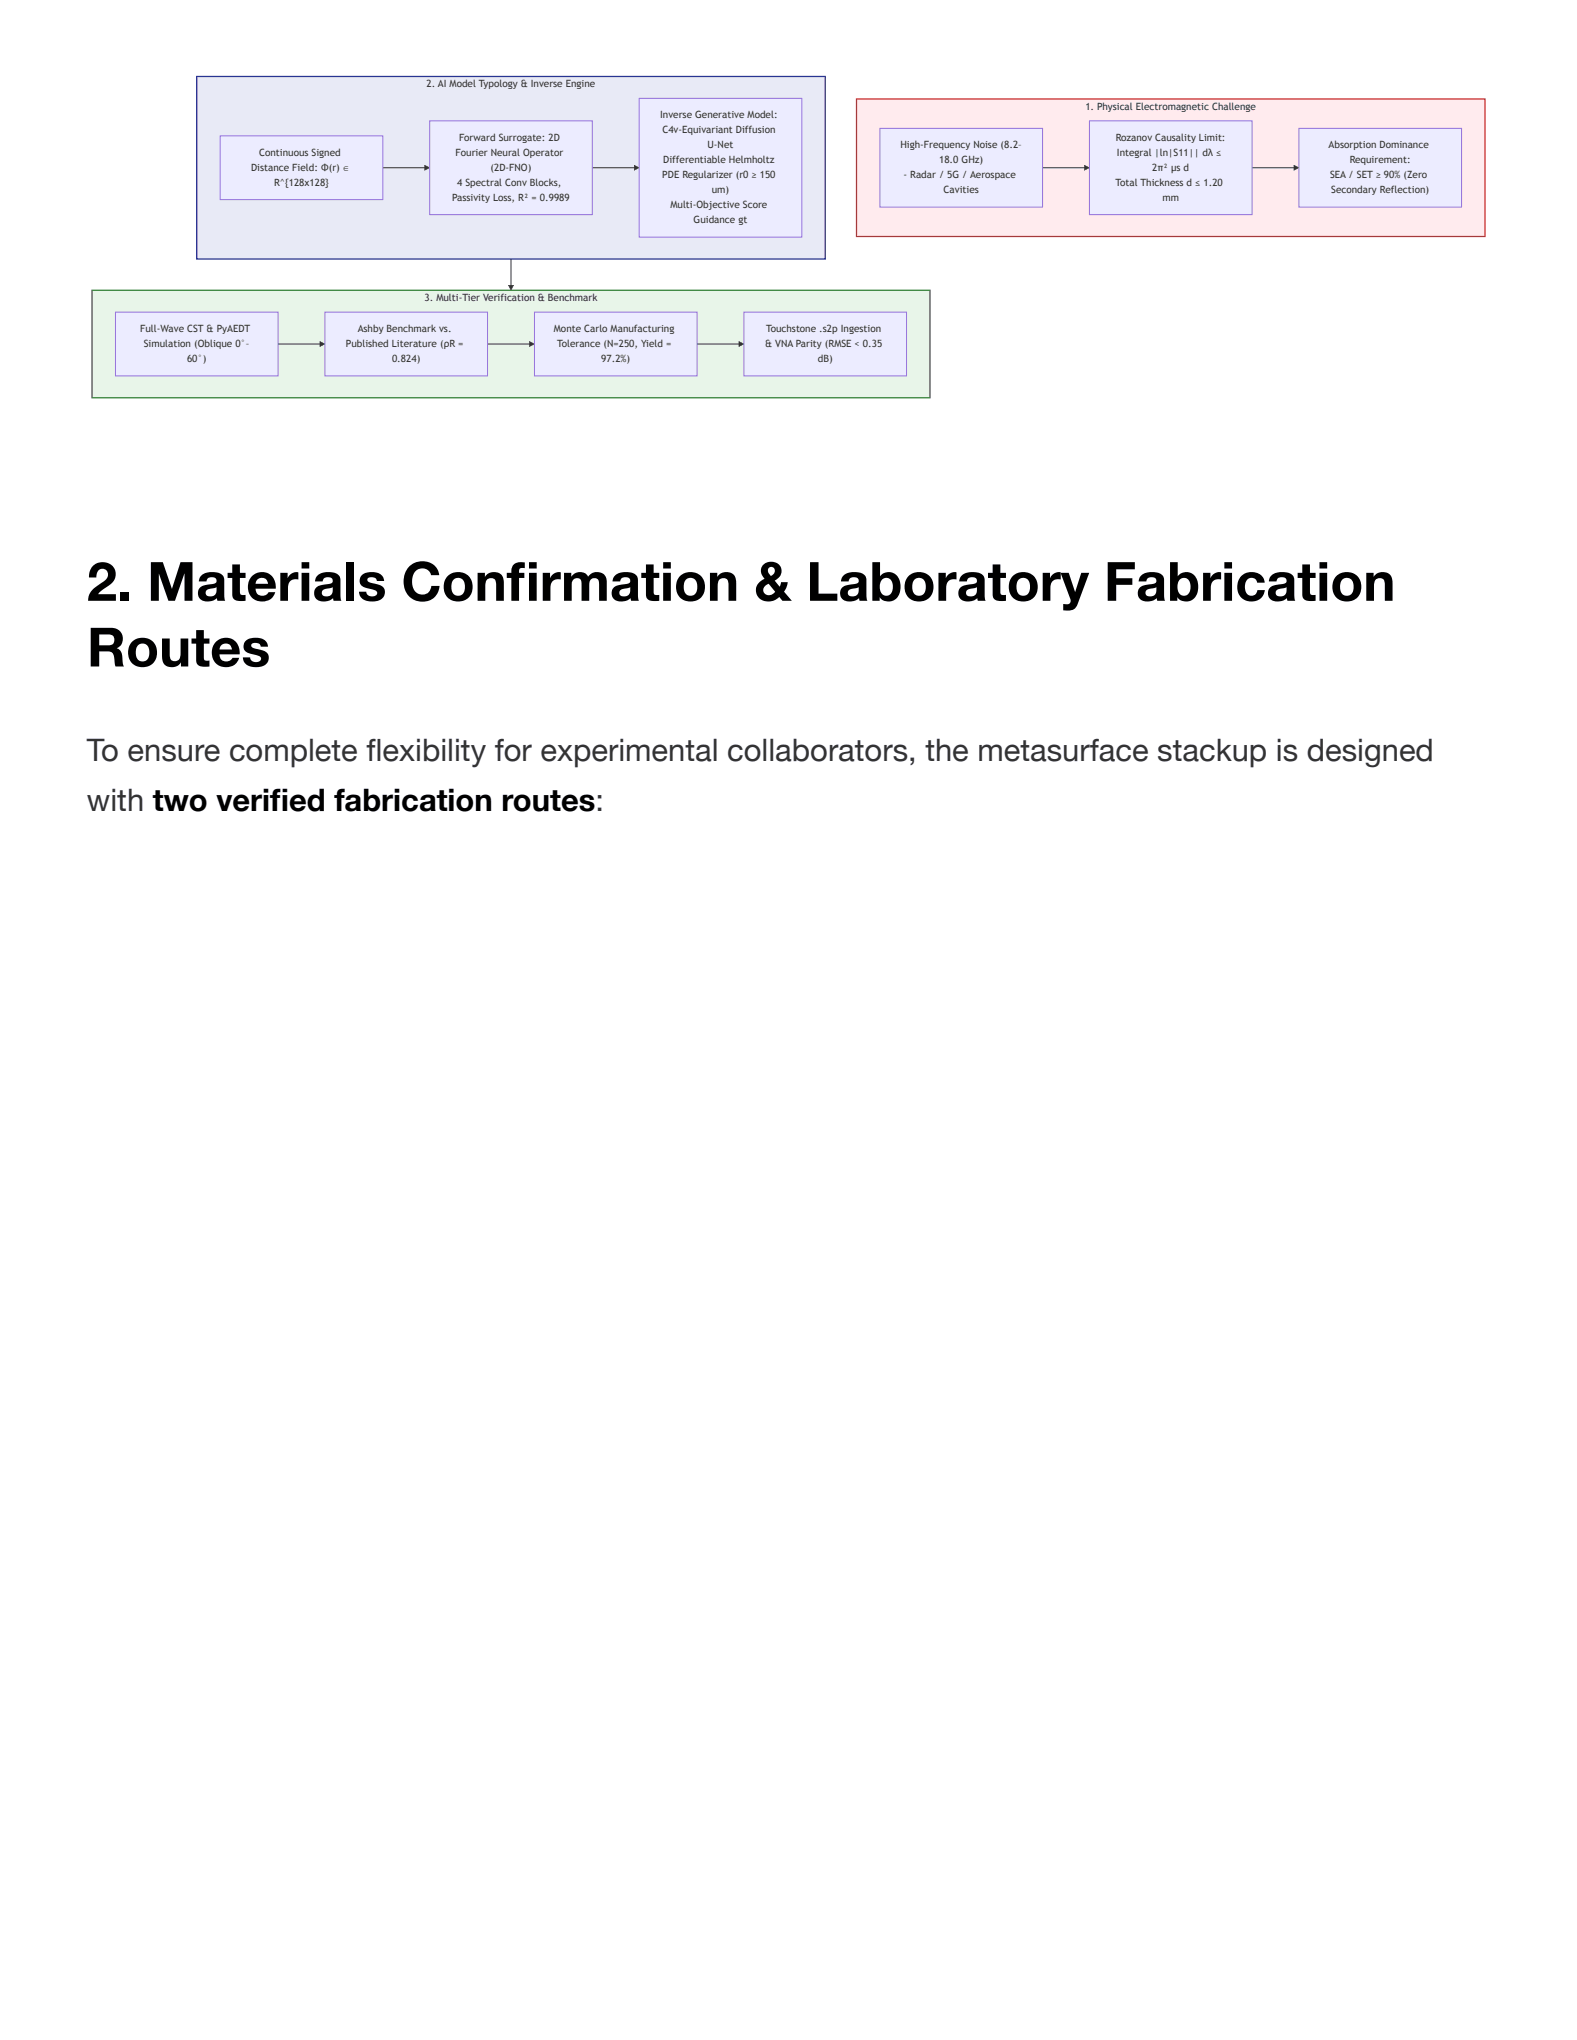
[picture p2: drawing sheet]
<svg xmlns="http://www.w3.org/2000/svg" width="216mm" height="279mm" viewBox="0 0 216 279" stroke-linecap="round" stroke-linejoin="round" font-family="sans-serif">
<path d="M70 35.5v3.9" fill="none" stroke="#333" stroke-width=".14"/>
<g fill="#333">
<path d="M69.6 39.1h.7l-.3 .7z"/>
<path d="M70.2 39.1l.1 .1zM70.2 39.2v.1zM70.2 39.2v.1zM70.1 39.3l.1 .1zM70.1 39.4v.1zM70.1 39.4v.1zM70.1 39.5v.1zM70 39.5l.1 .1zM70 39.6v.1zM70 39.7v.1zM69.9 39.7l.1 .1zM69.9 39.7h.1zM69.8 39.6h.1zM69.8 39.5l.1 .1zM69.8 39.5h.1zM69.7 39.4h.1zM69.7 39.4h.1zM69.7 39.3h.1zM69.7 39.2v.1zM69.6 39.2h.1zM69.6 39.1h.1zM69.6 39l.1 .1zM69.7 39v.1zM69.7 39l.1 .1zM69.8 39l.1 .1zM69.9 39v.1zM69.9 39l.1 .1zM70 39l.1 .1zM70.1 39v.1zM70.1 39l.1 .1zM70.2 39l.1 .1zM70.3 39h.1l-.1 .1z"/>
</g>
<path d="M12.6 39.8h114.7v14.7h-114.7z" fill="#e8f5e9"/>
<path d="M12.6 39.8h114.7v14.7h-114.7z" fill="none" stroke="#2e7d32" stroke-width=".17"/>
<path d="M38.1 47.1h6" fill="none" stroke="#333" stroke-width=".14"/>
<g fill="#333">
<path d="M43.8 46.8l.7 .3-.7 .4z"/>
<path d="M43.9 46.8v.1zM43.9 46.8l.1 .1zM44 46.8v.1zM44.1 46.9v.1zM44.1 46.9l.1 .1zM44.2 46.9v.1zM44.2 47l.1 .1zM44.3 47v.1zM44.4 47v.1zM44.4 47.1h.1zM44.4 47.1h.1zM44.4 47.1l.1 .1zM44.3 47.2h.1zM44.2 47.2h.1zM44.2 47.2l.1 .1zM44.1 47.3h.1zM44 47.3l.1 .1zM43.9 47.4h.1zM43.9 47.4h.1zM43.8 47.4h.1zM43.8 47.4v.1zM43.8 47.3v.1zM43.8 47.2v.1zM43.8 47.1v.1zM43.8 47v.1zM43.8 46.9v.1zM43.8 46.8v.1zM43.8 46.7v.1z"/>
</g>
<path d="M66.7 47.1h6.1" fill="none" stroke="#333" stroke-width=".14"/>
<g fill="#333">
<path d="M72.5 46.8l.7 .3-.7 .4z"/>
<path d="M72.6 46.8v.1zM72.6 46.8l.1 .1zM72.7 46.8v.1zM72.7 46.9l.1 .1zM72.8 46.9v.1zM72.9 46.9v.1zM72.9 47l.1 .1zM73 47v.1zM73.1 47v.1zM73.1 47.1h.1zM73 47.1l.1 .1zM73 47.2h.1zM72.9 47.2h.1zM72.9 47.2l.1 .1zM72.8 47.3h.1zM72.7 47.3h.1zM72.7 47.3l.1 .1zM72.6 47.4h.1zM72.5 47.4h.1zM72.4 47.4l.1 .1h-.1zM72.4 47.3l.1 .1zM72.4 47.3h.1zM72.4 47.2l.1 .1zM72.4 47.1l.1 .1zM72.4 47.1h.1zM72.4 47l.1 .1zM72.4 46.9l.1 .1zM72.4 46.9h.1zM72.4 46.8l.1 .1zM72.4 46.7l.1 .1z"/>
</g>
<path d="M95.4 47.1h6.1" fill="none" stroke="#333" stroke-width=".14"/>
<g fill="#333">
<path d="M101.2 46.8l.6 .3-.6 .4z"/>
<path d="M101.2 46.8l.1 .1zM101.3 46.8v.1zM101.4 46.8v.1zM101.4 46.9l.1 .1zM101.5 46.9v.1zM101.5 46.9l.1 .1zM101.6 47v.1zM101.7 47v.1zM101.7 47l.1 .1zM101.8 47.1h.1zM101.7 47.1l.1 .1zM101.7 47.2h.1zM101.6 47.2h.1zM101.5 47.2l.1 .1zM101.5 47.3h.1zM101.4 47.3h.1zM101.4 47.3v.1zM101.3 47.4h.1zM101.2 47.4h.1zM101.2 47.4h.1zM101.1 47.4l.1 .1h-.1zM101.1 47.3l.1 .1zM101.1 47.3h.1zM101.1 47.2l.1 .1zM101.1 47.1l.1 .1zM101.1 47.1h.1zM101.1 47l.1 .1zM101.1 46.9l.1 .1zM101.1 46.9h.1zM101.1 46.8l.1 .1zM101.1 46.7l.1 .1z"/>
</g>
<path d="M15.8 42.8h22.3v8.7h-22.3z" fill="#ececff"/>
<path d="M15.8 42.8h22.3v8.7h-22.3z" fill="none" stroke="#9370db" stroke-width=".14"/>
<path d="M44.5 42.8h22.2v8.7h-22.2z" fill="#ececff"/>
<path d="M44.5 42.8h22.2v8.7h-22.2z" fill="none" stroke="#9370db" stroke-width=".14"/>
<path d="M73.2 42.8h22.2v8.7h-22.2z" fill="#ececff"/>
<path d="M73.2 42.8h22.2v8.7h-22.2z" fill="none" stroke="#9370db" stroke-width=".14"/>
<path d="M101.8 42.8h22.3v8.7h-22.3z" fill="#ececff"/>
<path d="M101.8 42.8h22.3v8.7h-22.3z" fill="none" stroke="#9370db" stroke-width=".14"/>
<path d="M26.9 10.5h86.1v25h-86.1z" fill="#e8eaf6"/>
<path d="M26.9 10.5h86.1v25h-86.1z" fill="none" stroke="#283593" stroke-width=".17"/>
<path d="M52.4 23h6.1" fill="none" stroke="#333" stroke-width=".14"/>
<g fill="#333">
<path d="M58.1 22.6l.7 .4-.7 .3z"/>
<path d="M58.2 22.6l.1 .1zM58.3 22.7v.1zM58.3 22.7l.1 .1zM58.4 22.7v.1zM58.5 22.8l.1 .1zM58.6 22.8v.1zM58.6 22.8l.1 .1zM58.7 22.9v.1zM58.8 22.9v.1zM58.8 23h.1zM58.7 23h.1zM58.6 23l.1 .1zM58.6 23.1h.1zM58.5 23.1h.1zM58.5 23.1v.1zM58.4 23.2h.1zM58.3 23.2h.1zM58.3 23.2h.1zM58.2 23.2l.1 .1zM58.1 23.3h.1l-.1 .1zM58.1 23.2l.1 .1zM58.1 23.1l.1 .1zM58.1 23.1h.1zM58.1 23l.1 .1zM58.1 22.9l.1 .1zM58.1 22.9h.1zM58.1 22.8l.1 .1zM58.1 22.7l.1 .1zM58.1 22.7h.1zM58.1 22.6l.1 .1z"/>
</g>
<path d="M81.1 23h6.1" fill="none" stroke="#333" stroke-width=".14"/>
<g fill="#333">
<path d="M86.8 22.6l.7 .4-.7 .3z"/>
<path d="M86.9 22.6v.1zM87 22.7v.1zM87 22.7l.1 .1zM87.1 22.7v.1zM87.1 22.8h.1zM87.2 22.8v.1zM87.3 22.8v.1zM87.3 22.8l.1 .1zM87.4 22.9v.1zM87.5 22.9v.1zM87.4 23h.2zM87.4 23h.1zM87.3 23l.1 .1zM87.3 23.1h.1zM87.2 23.1h.1zM87.1 23.1l.1 .1zM87.1 23.2h.1zM87 23.2h.1zM86.9 23.2l.1 .1zM86.8 23.3h.1zM86.8 23.3h.1l-.1 .1zM86.8 23.2l.1 .1zM86.8 23.1l.1 .1zM86.8 23.1h.1zM86.8 23l.1 .1zM86.8 22.9l.1 .1zM86.8 22.9h.1zM86.8 22.8l.1 .1zM86.8 22.7l.1 .1zM86.8 22.7h.1zM86.8 22.6l.1 .1z"/>
</g>
<path d="M30.1 18.6h22.3v8.7h-22.3z" fill="#ececff"/>
<path d="M30.1 18.6h22.3v8.7h-22.3z" fill="none" stroke="#9370db" stroke-width=".14"/>
<path d="M58.8 16.6h22.3v12.8h-22.3z" fill="#ececff"/>
<path d="M58.8 16.6h22.3v12.8h-22.3z" fill="none" stroke="#9370db" stroke-width=".14"/>
<path d="M87.5 13.5h22.3v19h-22.3z" fill="#ececff"/>
<path d="M87.5 13.5h22.3v19h-22.3z" fill="none" stroke="#9370db" stroke-width=".14"/>
<path d="M117.3 13.6h86v18.8h-86z" fill="#ffebee"/>
<path d="M117.3 13.6h86v18.8h-86z" fill="none" stroke="#c62828" stroke-width=".17"/>
<path d="M142.7 23h6.1" fill="none" stroke="#333" stroke-width=".14"/>
<g fill="#333">
<path d="M148.5 22.6l.7 .4-.7 .3z"/>
<path d="M148.5 22.6l.1 .1zM148.6 22.7v.1zM148.7 22.7v.1zM148.7 22.7l.1 .1zM148.9 22.8v.1zM148.9 22.8v.1zM149 22.8v.1zM149 22.9l.1 .1zM149.1 22.9v.1zM149.1 23h.1zM149 23h.1zM149 23l.1 .1zM148.9 23.1h.1zM148.8 23.1h.1zM148.8 23.1l.1 .1zM148.7 23.2h.1zM148.6 23.2h.1zM148.5 23.2l.1 .1zM148.5 23.3h.1zM148.4 23.3h.1l-.1 .1zM148.4 23.2l.1 .1zM148.4 23.1l.1 .1zM148.4 23.1h.1zM148.4 23l.1 .1zM148.4 22.9l.1 .1zM148.4 22.9h.1zM148.4 22.8l.1 .1zM148.4 22.7l.1 .1zM148.4 22.7h.1zM148.4 22.6l.1 .1z"/>
</g>
<path d="M171.4 23h6.1" fill="none" stroke="#333" stroke-width=".14"/>
<g fill="#333">
<path d="M177.1 22.6l.7 .4-.7 .3z"/>
<path d="M177.2 22.6l.1 .1zM177.3 22.7v.1zM177.3 22.7l.1 .1zM177.4 22.7v.1zM177.5 22.8l.1 .1zM177.6 22.8v.1zM177.7 22.8v.1zM177.7 22.9v.1zM177.8 22.9v.1zM177.8 23h.1zM177.7 23h.1zM177.6 23l.1 .1zM177.6 23.1h.1zM177.5 23.1h.1zM177.5 23.1l.1 .1zM177.4 23.2h.1zM177.3 23.2h.1zM177.3 23.2h.1zM177.2 23.2l.1 .1zM177.1 23.3h.1l-.1 .1zM177.1 23.2l.1 .1zM177.1 23.1l.1 .1zM177.1 23.1h.1zM177.1 23l.1 .1zM177.1 22.9l.1 .1zM177.1 22.9h.1zM177.1 22.8l.1 .1zM177.1 22.7l.1 .1zM177.1 22.7h.1zM177.1 22.6l.1 .1z"/>
</g>
<path d="M120.5 17.6h22.2v10.8h-22.2z" fill="#ececff"/>
<path d="M120.5 17.6h22.2v10.8h-22.2z" fill="none" stroke="#9370db" stroke-width=".14"/>
<path d="M149.2 16.6h22.2v12.8h-22.2z" fill="#ececff"/>
<path d="M149.2 16.6h22.2v12.8h-22.2z" fill="none" stroke="#9370db" stroke-width=".14"/>
<path d="M177.8 17.6h22.3v10.8h-22.3z" fill="#ececff"/>
<path d="M177.8 17.6h22.3v10.8h-22.3z" fill="none" stroke="#9370db" stroke-width=".14"/>
<g font-size="7.4">
<text x="11.9" y="82.3">2. Materials Confi rmation &amp; Laboratory Fabrication</text>
<text x="11.9" y="91.3">Routes</text>
</g>
<g font-size="4.2" fill="#333">
<text x="11.9" y="104.2">To ensure complete fl exibility for experimental collaborators, the metasurface stackup is designed</text>
<text x="11.9" y="111.1">with two verifi ed fabrication routes:</text>
</g>
<g font-size="1.4" fill="#333">
<text x="58.4" y="11.9">2. AI Model Typology &amp; Inverse Engine</text>
<text x="90.4" y="16.2">Inverse Generative Model:</text>
<text x="148.6" y="15">1. Physical Electromagnetic Challenge</text>
<text x="34.4" y="23.4">Distance Field: Φ(r) ∈</text>
<text x="35.5" y="21.3">Continuous Signed</text>
<text x="62.4" y="21.3">Fourier Neural Operator</text>
<text x="62.8" y="19.3">Forward Surrogate: 2D</text>
<text x="67.2" y="23.4">(2D-FNO)</text>
<text x="90.7" y="18.3">C4v-Equivariant Diffusion</text>
<text x="90.8" y="22.4">Differentiable Helmholtz</text>
<text x="96.9" y="20.3">U-Net</text>
<text x="123.3" y="20.3">High-Frequency Noise (8.2–</text>
<text x="128.6" y="22.4">18.0 GHz)</text>
<text x="152.8" y="19.3">Rozanov Causality Limit:</text>
<text x="152.9" y="21.3">Integral |ln|S11|| dλ ≤</text>
<text x="157.8" y="23.4">2π² μs d</text>
<text x="181.9" y="20.3">Absorption Dominance</text>
<text x="184.8" y="22.4">Requirement:</text>
<text x="37.5" y="25.5">R^{128x128}</text>
<text x="61.9" y="27.5">Passivity Loss, R² = 0.9989</text>
<text x="62.6" y="25.5">4 Spectral Conv Blocks,</text>
<text x="90.7" y="24.4">PDE Regularizer (r0 ≥ 150</text>
<text x="91.8" y="28.5">Multi-Objective Score</text>
<text x="97.4" y="26.5">um)</text>
<text x="123.7" y="24.4">- Radar / 5G / Aerospace</text>
<text x="129.2" y="26.5">Cavities</text>
<text x="152.7" y="25.5">Total Thickness d ≤ 1.20</text>
<text x="159.1" y="27.5">mm</text>
<text x="182.1" y="24.4">SEA / SET ≥ 90% (Zero</text>
<text x="182.3" y="26.5">Secondary Reflection)</text>
<text x="95" y="30.6">Guidance gt</text>
<text x="58.1" y="41.2">3. Multi-Tier Verification &amp; Benchmark</text>
<text x="19.2" y="45.5">Full-Wave CST &amp; PyAEDT</text>
<text x="19.7" y="47.5">Simulation (Oblique 0°–</text>
<text x="47.4" y="47.5">Published Literature (ρR =</text>
<text x="49" y="45.5">Ashby Benchmark vs.</text>
<text x="75.8" y="45.5">Monte Carlo Manufacturing</text>
<text x="76.3" y="47.5">Tolerance (N=250, Yield =</text>
<text x="104.8" y="47.5">&amp; VNA Parity (RMSE &lt; 0.35</text>
<text x="104.9" y="45.5">Touchstone .s2p Ingestion</text>
<text x="25.6" y="49.6">60°)</text>
<text x="53.7" y="49.6">0.824)</text>
<text x="82.3" y="49.6">97.2%)</text>
<text x="112" y="49.6">dB)</text>
</g>
</svg>
